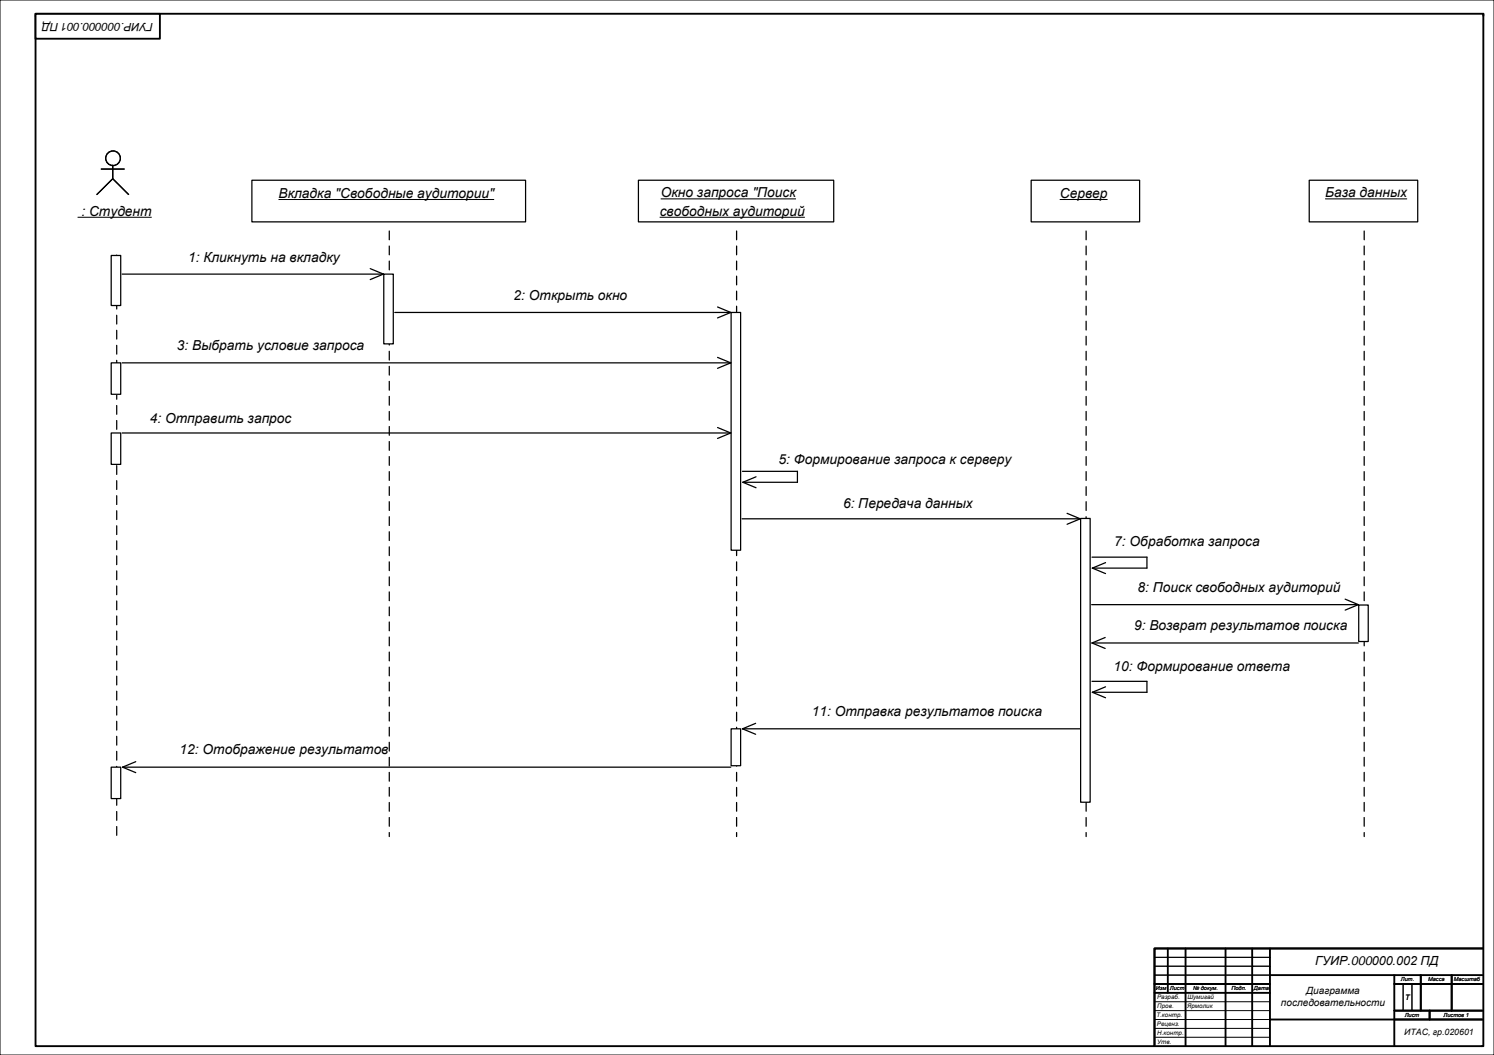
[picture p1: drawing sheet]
<svg xmlns="http://www.w3.org/2000/svg" width="841mm" height="594mm" viewBox="0 0 841 594" stroke-linecap="round" stroke-linejoin="round" font-family="sans-serif">
<path d="M0 0h841v594h-841zM650 564h65M650 569h65M650 574h65M650 579h65M650 584h65" fill="none" stroke="#000" stroke-width=".56"/>
<path d="M835 8v581h-815v-581h815v1M657 534v25M667 534v55M690 534v55M705 534v55M715 534v55M650 559h65M715 549h70M835 549h-50v40M715 574h70" fill="none" stroke="#000" stroke-width="1.1"/>
<path d="M20 8h70v14h-70z" fill-rule="evenodd" fill="#fff"/>
<path d="M20 8h70v14h-70zM835 534h-185v55M650 554h65M785 554h50M800 549v20M817 549v20M785 574h50M785 569h50M805 569v5" fill="none" stroke="#000" stroke-width="1.1"/>
<path d="M650 539h65M650 544h65M650 549h65M790 554v15M795 554v15" fill="none" stroke="#000" stroke-width=".56"/>
<path d="M66 144v327" fill="none" stroke="#000" stroke-width=".71" stroke-dasharray="4.9 3.5"/>
<g fill="none" stroke="#000" stroke-width=".71">
<path d="M57 95h13M63 93v8M55 110l8-9 9 9"/>
<circle cx="64" cy="89" r="4"/>
</g>
<path d="M44 122h41" fill="none" stroke="#000" stroke-width=".57"/>
<path d="M63 144h5v28h-5z" fill-rule="evenodd" fill="#fff"/>
<path d="M63 144h5v28h-5z" fill="none" stroke="#000" stroke-width=".71"/>
<path d="M63 204h5v18h-5z" fill-rule="evenodd" fill="#fff"/>
<path d="M63 204h5v18h-5z" fill="none" stroke="#000" stroke-width=".71"/>
<path d="M63 244h5v17h-5z" fill-rule="evenodd" fill="#fff"/>
<path d="M63 244h5v17h-5z" fill="none" stroke="#000" stroke-width=".71"/>
<path d="M63 432h5v18h-5z" fill-rule="evenodd" fill="#fff"/>
<path d="M142 101h154v24h-154zM63 432h5v18h-5z" fill="none" stroke="#000" stroke-width=".71"/>
<path d="M219 130v341" fill="none" stroke="#000" stroke-width=".71" stroke-dasharray="4.9 3.5"/>
<path d="M157 112h121" fill="none" stroke="#000" stroke-width=".57"/>
<path d="M216 154h5v40h-5z" fill-rule="evenodd" fill="#fff"/>
<path d="M359 101h110v24h-110zM216 154h5v40h-5z" fill="none" stroke="#000" stroke-width=".71"/>
<path d="M415 130v341" fill="none" stroke="#000" stroke-width=".71" stroke-dasharray="4.9 3.5"/>
<path d="M372 112h76M371 122h82" fill="none" stroke="#000" stroke-width=".57"/>
<path d="M412 176h5v134h-5z" fill-rule="evenodd" fill="#fff"/>
<path d="M412 176h5v134h-5z" fill="none" stroke="#000" stroke-width=".71"/>
<path d="M412 410h5v21h-5z" fill-rule="evenodd" fill="#fff"/>
<path d="M580 101h62v24h-62zM412 410h5v21h-5z" fill="none" stroke="#000" stroke-width=".71"/>
<path d="M611 130v341" fill="none" stroke="#000" stroke-width=".71" stroke-dasharray="4.9 3.5"/>
<path d="M597 112h26" fill="none" stroke="#000" stroke-width=".57"/>
<path d="M608 292h6v160h-6z" fill-rule="evenodd" fill="#fff"/>
<path d="M737 101h61v24h-61zM608 292h6v160h-6z" fill="none" stroke="#000" stroke-width=".71"/>
<path d="M768 130v341" fill="none" stroke="#000" stroke-width=".71" stroke-dasharray="4.9 3.5"/>
<path d="M746 112h46" fill="none" stroke="#000" stroke-width=".57"/>
<path d="M765 341h5v20h-5z" fill-rule="evenodd" fill="#fff"/>
<g fill="none" stroke="#000" stroke-width=".71">
<path d="M69 154h147M208 151l8 3M216 154l-8 3M222 176h189M404 173l7 3M411 176l-7 3M69 204h342M404 201l7 3M411 204l-7 3M69 244h342M404 241l7 3M411 244l-7 3"/>
<path d="M418 265h31v7h-31M418 272l8 3M426 268l-8 4M418 292h190M601 289l7 3M608 292l-7 3M615 314h31v6h-31M615 320l7 3M622 317l-7 3M757 337l8 3M614 340h151M622 359l-7 3"/>
<path d="M765 340l-8 4M765 341h5v20h-5zM615 362h150M615 362l7 3M615 384h31v6h-31M615 390l7 3M622 387l-7 3M418 410h190M418 410l7 3M425 407l-7 3M69 432h342M69 432l7 3"/>
<path d="M76 429l-7 3"/>
</g>
<g font-size="7.7">
<text x="157" y="112">Вкладка &quot;Свободные аудитории&quot;</text>
<text x="372" y="111">Окно запроса &quot;Поиск</text>
<text x="597" y="112">Сервер</text>
<text x="746" y="111">База данных</text>
<text x="46" y="122">: Студент</text>
<text x="371" y="122">свободных аудиторий</text>
<text x="106" y="147">1: Кликнуть на вкладку</text>
<text x="289" y="169">2: Открыть окно</text>
<text x="100" y="197">3: Выбрать условие запроса</text>
<text x="84" y="238">4: Отправить запрос</text>
<text x="438" y="261">5: Формирование запроса к серверу</text>
<text x="475" y="286">6: Передача данных</text>
<text x="627" y="307">7: Обработка запроса</text>
<text x="640" y="333">8: Поиск свободных аудиторий</text>
<text x="638" y="355">9: Возврат результатов поиска</text>
<text x="627" y="378">10: Формирование ответа</text>
<text x="457" y="403">11: Отправка результатов поиска</text>
<text x="101" y="424">12: Отображение результатов</text>
</g>
<text font-size="7.1" x="740" y="543">ГУИР.000000.002 ПД</text>
<text font-size="6.4" x="86" y="13" transform="rotate(-180 86 13)">ГУИР.000000.001 ПД</text>
<g font-size="5.6">
<text x="735" y="560">Диаграмма</text>
<text x="721" y="567">последовательности</text>
</g>
<text font-size="5" x="790" y="583">ИТАС, гр.020601</text>
<text font-size="4.2" x="791" y="563">Т</text>
<g font-size="3.5">
<text x="651" y="563">Разраб.</text>
<text x="668" y="563">Шумигай</text>
<text x="651" y="568">Пров.</text>
<text x="668" y="568">Ярмолик</text>
<text x="651" y="573">Т.контр.</text>
<text x="651" y="578">Реценз.</text>
<text x="651" y="583">Н.контр.</text>
<text x="651" y="588">Утв.</text>
</g>
<g font-size="3.2">
<text x="651" y="557">Изм</text>
<text x="659" y="557">Лист</text>
<text x="672" y="557">№ докум.</text>
<text x="693" y="557">Подп.</text>
<text x="706" y="557">Дата</text>
<text x="789" y="552">Лит.</text>
<text x="804" y="552">Масса</text>
<text x="818" y="552">Масштаб</text>
<text x="791" y="572">Лист</text>
<text x="813" y="572">Листов 1</text>
</g>
</svg>
